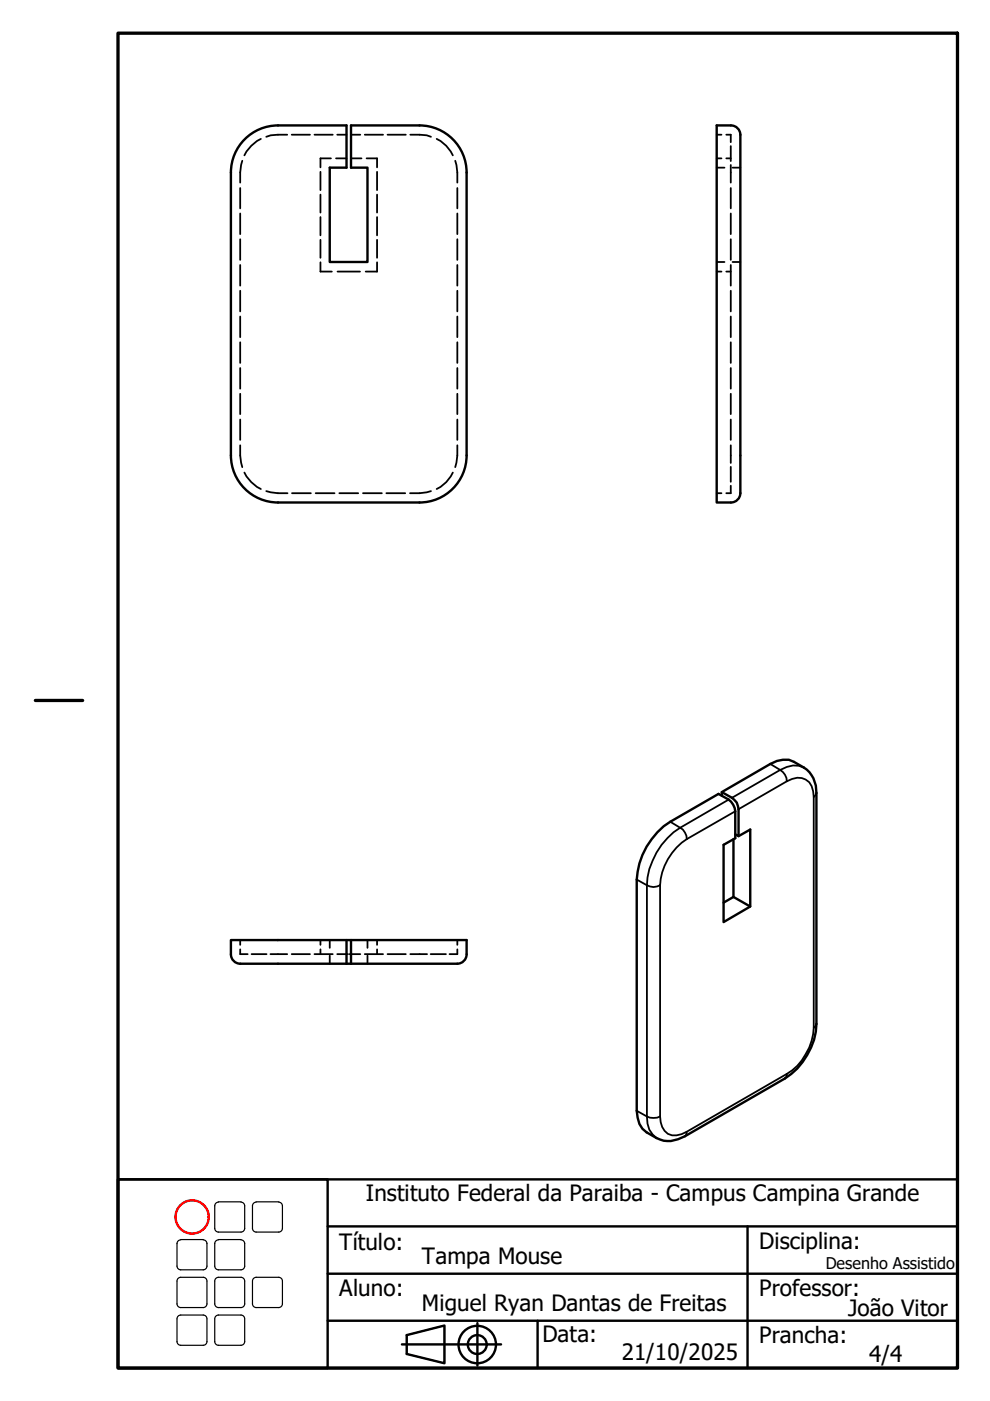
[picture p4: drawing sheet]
<svg xmlns="http://www.w3.org/2000/svg" width="210mm" height="297mm" viewBox="0 0 210 297" stroke-linecap="round" stroke-linejoin="round" font-family="sans-serif">
<!-- layer: Oculto (ISO) -->
<g fill="none" stroke="#000" stroke-width=".38">
<path d="M50.9 39.9v4.3M51.4 34.1l-.5 2.5v2.1M55.3 29.4a7.7 7.7 0 0 0-3.5 3.5M60.9 28.6l-3.5 .1-.9 .3M61.8 28.6h3.9M66.7 28.6h3.8M67.9 36.4v3.9M70.2 33.6h-2.3v1.9M71.2 33.6h2.3M71.5 28.6h2M74.4 33.6h2.2M74.4 28.6h2"/>
<path d="M77.3 28.6h3.9M77.7 33.6h2.2v1.9M79.9 36.4v3.9M82.2 28.6h3.8M87 28.6l3.5 .1 .9 .3M92.6 29.4a7.2 7.2 0 0 1 3.4 3.5M96.5 34.1l.5 2.5v2.1M97 39.9v4.3M152 33.6h1M152 28.6h1M152 35.5h1.6M154 33.6h.9"/>
<path d="M154 28.6h.9v1.5M154.9 31v3.1M154.9 35v3.7M154.9 39.9v4.3M155.3 35.5h1.7M50.9 45.3v4.3M50.9 50.7v4.4M50.9 56.2v4.4M67.9 41.3v3.8M67.9 46v3.9M67.9 50.8v3.9M67.9 55.6v2h2.5"/>
<path d="M71.6 57.6h4.7M79.9 55.6v2h-2.4M79.9 41.3v3.8M79.9 46v3.9M79.9 50.8v3.9M97 45.3v4.3M97 50.7v4.4M97 56.2v4.4M152 57.6h1M152 55.5h1.6M154 57.6h.9M154.9 45.3v4.3"/>
<path d="M154.9 50.7v4.4M154.9 56.2v4.4M155.3 55.5h1.7M50.9 61.6v4.4M50.9 67.1v4.4M50.9 72.6v4.3M50.9 78v4.4M97 61.6v4.4M97 67.1v4.4M97 72.6v4.3M97 78v4.4M154.9 61.6v4.4"/>
<path d="M154.9 67.1v4.4M154.9 72.6v4.3M154.9 78v4.4M50.9 94.4v2.2l.5 2.4M50.9 83.5v4.3M50.9 88.9v4.4M97 94.4v2.2l-.5 2.4M97 83.5v4.3M97 88.9v4.4M154.9 83.5v4.3M154.9 88.9v4.4M154.9 94.4v3.8"/>
<path d="M154.9 99v3.2M51.8 100.2a7.7 7.7 0 0 0 3.5 3.5M56.5 104.1l2.4 .5h2.1M61.9 104.6h4M66.9 104.6h4M71.9 104.6h4M77 104.6h4M81.9 104.6h4M91.4 104.1l-2.4 .5h-2.1M96 100.2a7.2 7.2 0 0 1-3.4 3.5M152 104.6h1M154.9 103v1.6h-.9"/>
<path d="M50.9 199.3v1M67.9 199.3v1M69.9 199.3v1.7M77.9 199.3v1.7M79.9 199.3v1M97 199.3v1M50.9 201.3v1h1.6M53.3 202.3h3.2M57.3 202.3h3.6M61.8 202.3h3.9M66.7 202.3h3.8M67.9 201.3v1"/>
<path d="M69.9 202.6v1.7M71.5 202.3h2.3M74.1 202.3h2.3M77.3 202.3h3.9M77.9 202.6v1.7M79.9 201.3v1M82.2 202.3h3.8M87 202.3h3.6M91.3 202.3h3.3M97 201.3v1h-1.7"/>
</g>
<path d="M154.9 26.6h-2.9v79.9h2.9M155 26.6a2 2 0 0 1 2 2v76M49 96.6v-60a10 10 0 0 1 9.9-10h14.6v8.9h-3.6v20h8v-20h-3.5v-8.9h14.6a10 10 0 0 1 9.9 10v60M49 96.5a10 10 0 0 0 10 10h30a10 10 0 0 0 9.9-10M157 104.5a2 2 0 0 1-2 2M153 167.9l10.3-5.9a5.2 5.2 0 0 1 5-.5 7.3 7.3 0 0 1 4.2 3.5l.5 1.5 .1 1.6v49a14.7 14.7 0 0 1-6.7 11.5l-21.2 12.3a5.9 5.9 0 0 1-6 .4l-2.1-1.2a5.2 5.2 0 0 1-2.1-4.6v-49a15.7 15.7 0 0 1 7.1-12.3l10.2-5.9 2.2 1.2a3.5 3.5 0 0 1 1.4 2.5v5.7l-2.5 1.4v16.4l5.7-3.3v-16.3l-2.5 1.4M153 168.7v-.8l2.2 1.2a2.81 2.81 0 0 1 1.4 2.5v5.7l-.7-.4M155.5 177.9v12.3l-2.1 1.2M49 199.3h25.4v5h-23.4a2 2 0 0 1-2-2zM73.5 199.3v5M74.4 199.3h24.5v3a2 2 0 0 1-2 2h-22.5M155.5 190.2l3.6 2" fill="none" stroke="#000" stroke-width=".51"/>
<g fill="none" stroke="#000" stroke-width=".38">
<path d="M142.1 174.2l2.1 1.3M144.2 175.5a2.81 2.81 0 0 1 1.4 2.4M144.2 175.5a15.4 15.4 0 0 0-7 12.2 2.75 2.75 0 0 0 2.8 0 12.6 12.6 0 0 1 5.6-9.8M154.5 169.5l-10.3 6M155.9 172l-10.3 5.9M163.3 162l2.1 1.2-10.2 5.9M166.8 165.7l-10.2 5.9M170.4 162.7a5 5 0 0 0-5 .5 2.81 2.81 0 0 1 1.4 2.5 3.7 3.7 0 0 1 4.8 .1l.5 .9 .4 2.3M172.5 169v48.9M173.1 168.1l-.6 .9M135 186.5l2.2 1.2v49M140 187.7v49"/>
<path d="M173.1 217.1l-.6 .8a12.6 12.6 0 0 1-5.7 9.8M135 235.5l2.2 1.2M137.2 236.7a3.2 3.2 0 0 0 2.8 0M137.2 236.7a5 5 0 0 0 2 4.6M140 236.7a4.3 4.3 0 0 0 1.6 3.7 4.1 4.1 0 0 0 4-.4l-.1 .5-.3 .4M166.8 227.7v.6l-.4 .3M166.8 227.7l-21.2 12.3"/>
</g>
<!-- layer: Borda (ISO) -->
<path d="M25 7h178v283.1h-178zM7.5 148.5h10" fill="none" stroke="#000" stroke-width=".7"/>
<circle cx="40.7" cy="258" r="3.5" fill="none" stroke="#f00" stroke-width=".51"/>
<g fill="none" stroke="#000" stroke-width=".51">
<path d="M25 250h44.5v40.1h-44.5zM25 250h178v40.1h-178zM69.5 270.1h133.5M69.5 260h133.5M158.5 260v30.1M69.5 280h133.5M85.2 285h21M86.2 283.1l8-2.1v8l-8-1.9zM101.2 280.5v9M114 280v10.1"/>
<circle cx="101.2" cy="285.1" r="4"/>
<circle cx="101.2" cy="285.1" r="2"/>
</g>
<!-- layer: 02_Legenda -->
<g fill="none" stroke="#000" stroke-width=".25">
<path d="M46.3 254.8h4.8M46.3 254.9a.79 .79 0 0 0-.8 .8v4.8M51.1 254.9a.79 .79 0 0 1 .8 .8v4.8M54.3 254.8h4.8M54.3 254.9a.79 .79 0 0 0-.8 .8v4.8M59.1 254.9a.79 .79 0 0 1 .8 .8v4.8M37.5 268.4a.79 .79 0 0 0 .8 .8M37.5 276.4a.79 .79 0 0 0 .8 .8M37.5 271.6v4.9M37.5 279.6v4.9M38.3 270.8h4.8a.79 .79 0 0 1 .8 .8M38.3 278.8h4.8a.79 .79 0 0 1 .8 .8"/>
<path d="M38.3 262.8h4.8M38.3 262.9a.79 .79 0 0 0-.8 .8v4.8M38.3 270.8a.79 .79 0 0 0-.8 .8M38.3 278.8a.79 .79 0 0 0-.8 .8M43.1 262.9a.79 .79 0 0 1 .8 .8v4.8M43.9 271.6v4.9M43.9 279.6v4.9M43.9 268.4a.79 .79 0 0 1-.8 .8h-4.8M43.9 276.4a.79 .79 0 0 1-.8 .8h-4.8M45.5 260.4a.79 .79 0 0 0 .8 .8M45.5 268.4a.79 .79 0 0 0 .8 .8M45.5 276.4a.79 .79 0 0 0 .8 .8"/>
<path d="M45.5 271.6v4.9M45.5 279.6v4.9M46.3 278.8h4.8a.79 .79 0 0 1 .8 .8M46.3 270.8h4.8a.79 .79 0 0 1 .8 .8M46.3 262.8h4.8M46.3 262.9a.79 .79 0 0 0-.8 .8v4.8M46.3 278.8a.79 .79 0 0 0-.8 .8M46.3 270.8a.79 .79 0 0 0-.8 .8M51.1 262.9a.79 .79 0 0 1 .8 .8v4.8M51.9 268.4a.79 .79 0 0 1-.8 .8h-4.8M51.9 260.4a.79 .79 0 0 1-.8 .8h-4.8M51.9 276.4a.79 .79 0 0 1-.8 .8h-4.8"/>
<path d="M51.9 271.6v4.9M51.9 279.6v4.9M53.5 260.4a.79 .79 0 0 0 .8 .8M53.5 276.4a.79 .79 0 0 0 .8 .8M53.5 271.6v4.9M54.3 270.8h4.8a.79 .79 0 0 1 .8 .8M54.3 270.8a.79 .79 0 0 0-.8 .8M59.9 260.4a.79 .79 0 0 1-.8 .8h-4.8M59.9 276.4a.79 .79 0 0 1-.8 .8h-4.8M59.9 271.6v4.9M37.5 284.4a.79 .79 0 0 0 .8 .8M43.9 284.4a.79 .79 0 0 1-.8 .8h-4.8"/>
<path d="M45.5 284.4a.79 .79 0 0 0 .8 .8M51.9 284.4a.79 .79 0 0 1-.8 .8h-4.8M86.2 283.1l8-2.1v8l-8-1.9z"/>
</g>
<g font-size="4.8">
<text x="77.5" y="254.7">Instituto Federal da Paraiba - Campus Campina Grande</text>
<text x="71.9" y="265">Título:</text>
<text x="89.5" y="268.1">Tampa Mouse</text>
<text x="161" y="264.7">Disciplina:</text>
<text x="71.9" y="274.7">Aluno:</text>
<text x="161" y="274.7">Professor:</text>
<text x="89.5" y="278.1">Miguel Ryan Dantas de Freitas</text>
<text x="179.8" y="278.9">João Vitor</text>
<text x="115" y="284.5">Data:</text>
<text x="161" y="284.7">Prancha:</text>
<text x="131.8" y="288.3">21/10/2025</text>
<text x="184.3" y="288.8">4/4</text>
</g>
<text font-size="3.4" x="175.1" y="269">Desenho Assistido</text>
</svg>
